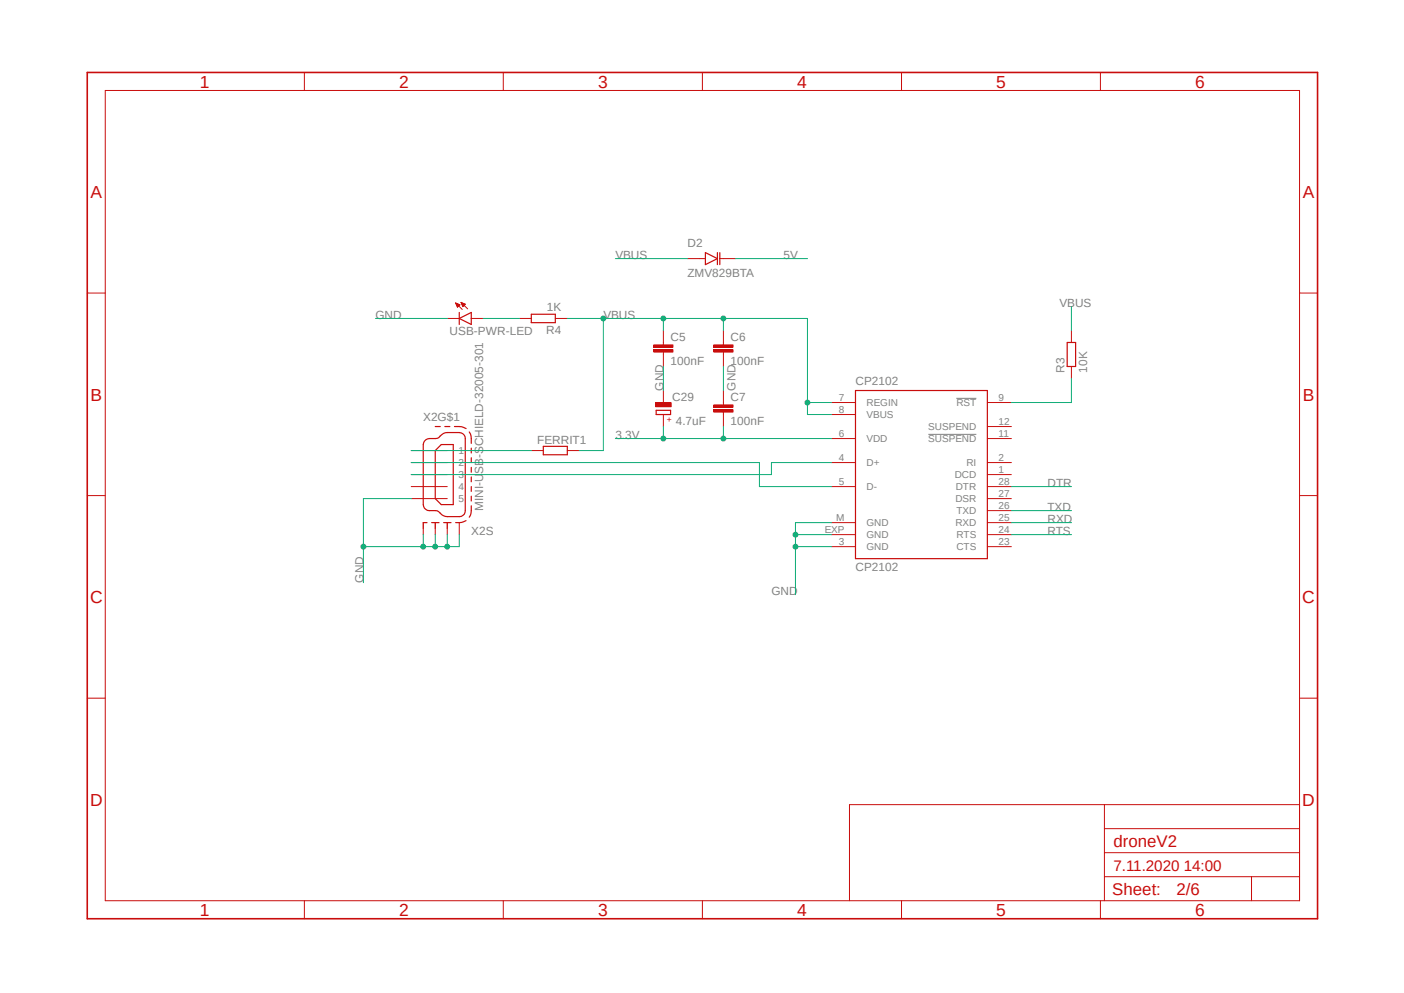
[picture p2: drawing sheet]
<svg xmlns="http://www.w3.org/2000/svg" width="297mm" height="210mm" viewBox="0 0 297 210" stroke-linecap="round" stroke-linejoin="round" font-family="sans-serif">
<path d="M17.9 15l261.2 179.9M279.1 15l-261.2 179.9" fill="none" stroke="#fff" stroke-width=".21"/>
<path d="M196.4 91.9h10.1M202.3 84.2h4.2" fill="none" stroke="#808080" stroke-width=".21"/>
<g fill="none" stroke="#c90d0c" stroke-width=".21">
<path d="M22.3 19.1h252.6v171.4h-252.6zM64.4 15.3v3.8M106.5 15.3v3.8M148.6 15.3v3.8M190.7 15.3v3.8M232.8 15.3v3.8M18.5 62h3.8M140.3 72.4v.5M140.3 74.5v.5M274.9 62h3.8M112.4 95.3h2.5M120 95.3h2.6"/>
<path d="M175.9 85.1h5.1M175.9 92.8h5.1M175.9 87.7h5.1M175.9 97.8h5.1M208.9 85.1h5.1M208.9 92.8h5.1M208.9 97.8h5.1M208.9 90.2h5.1M18.5 104.8h3.8M175.9 115.6h5.1M175.9 102.9h5.1M175.9 110.5h5.1"/>
<path d="M175.9 113.1h5.1M208.9 115.6h5.1M208.9 102.9h5.1M208.9 100.4h5.1M208.9 105.5h5.1M208.9 108h5.1M208.9 110.5h5.1M208.9 113.1h5.1M274.9 104.8h3.8M18.5 147.7h3.8M274.9 147.7h3.8M233.6 170.2v20.3"/>
<path d="M233.6 175.3h41.3M274.9 170.2h-95.2v20.3M64.4 190.5v3.8M106.5 190.5v3.8M148.6 190.5v3.8M190.7 190.5v3.8M232.8 190.5v3.8M233.6 185.4h41.3M233.6 180.3h41.3M264.8 185.4v5.1"/>
</g>
<path d="M18.5 15.3h260.2v179h-260.2z" fill="none" stroke="#c90d0c" stroke-width=".34"/>
<path d="M114.9 94.4h5.1v1.8h-5.1zM181 82.6h27.9v35.6h-27.9z" fill="none" stroke="#c90d0c" stroke-width=".25"/>
<path d="M138.3 74h4.1v.5h-4.1z" fill-rule="evenodd" fill="#c90d0c"/>
<path d="M138.3 74h4.1v.5h-4.1z" fill="none" stroke="#c90d0c" stroke-width=".21"/>
<path d="M138.3 72.9h4.1v.5h-4.1z" fill-rule="evenodd" fill="#c90d0c"/>
<path d="M138.3 72.9h4.1v.5h-4.1zM140.3 69.9v2.5M140.3 75v2.5M153 72.4v.5M153 74.5v.5" fill="none" stroke="#c90d0c" stroke-width=".21"/>
<path d="M151 74h4.1v.5h-4.1z" fill-rule="evenodd" fill="#c90d0c"/>
<path d="M151 74h4.1v.5h-4.1z" fill="none" stroke="#c90d0c" stroke-width=".21"/>
<path d="M151 72.9h4.1v.5h-4.1z" fill-rule="evenodd" fill="#c90d0c"/>
<path d="M151 72.9h4.1v.5h-4.1zM153 69.9v2.5M153 75v2.5M153 85.1v.5M153 87.2v.5" fill="none" stroke="#c90d0c" stroke-width=".21"/>
<path d="M151 86.7h4.1v.5h-4.1z" fill-rule="evenodd" fill="#c90d0c"/>
<path d="M151 86.7h4.1v.5h-4.1z" fill="none" stroke="#c90d0c" stroke-width=".21"/>
<path d="M151 85.6h4.1v.5h-4.1z" fill-rule="evenodd" fill="#c90d0c"/>
<path d="M151 85.6h4.1v.5h-4.1zM153 82.6v2.5M153 87.7v2.5" fill="none" stroke="#c90d0c" stroke-width=".21"/>
<path d="M138.8 86.8h3.1v.9h-3.1z" fill="none" stroke="#c90d0c" stroke-width=".25"/>
<path d="M138.7 85.2h3.3v.8h-3.3z" fill-rule="evenodd" fill="#c90d0c"/>
<g fill="none" stroke="#c90d0c" stroke-width=".21">
<path d="M145.4 54.7h3.8M152.3 54.7h3.3M94.6 67.4h2.6M96.4 64.1l1.4 1.3M96.4 64.1l.2 .1M96.4 64.1l.9 .4-.5 .5zM96.5 64.3h.3M96.5 64.3h.5M96.6 64.4h.6M96.6 64.5h.6M96.6 64.6h.6M96.7 64.7h.4"/>
<path d="M96.7 64.8h.3M96.7 64.9h.2M97.5 64l1.4 1.3M97.5 64l.9 .3M97.5 64l.4 .9 .5-.6M97.6 64h.1M97.6 64.1h.2M97.7 64.3h.6M97.7 64.2h.3M97.7 64.3h.7M97.7 64.4h.6M97.8 64.5h.5"/>
<path d="M97.8 64.6h.4M97.9 64.7h.2M97.9 64.8h.1M99.7 67.4h2.5M109.9 67.4h2.5M117.5 67.4h2.5M226.7 69.9v2.5M226.7 77.5v2.6M87 95.3h7.6M87 97.8h7.6M138.7 85.2h3.3v.8h-3.3zM140.3 82.6v2.5"/>
<path d="M140.3 87.7v2.5M87 100.4h7.6M87 102.9h7.6M87 105.5h7.6M89.5 110.5v2.6M92.1 110.5v2.6M94.6 110.5v2.6M97.2 110.5v2.6"/>
</g>
<g fill="none" stroke="#c90d0c" stroke-width=".25">
<path d="M149.2 53.4l2.6 1.3-2.6 1.3zM151.8 53.4v2.6M152.3 53.4v2.6M97.2 67.4l2.5-1.3v2.5zM97.2 66.1v2.5M112.4 66.5h5.1v1.7h-5.1zM225.8 72.4h1.7v5.1h-1.7zM89.8 93.3l.3-.3a3.9 3.9 0 0 1 2.4-.3l.6-.5a2.01 2.01 0 0 1 1.5-.7h2.6a1.27 1.27 0 0 1 1.2 1.3v15.2a1.19 1.19 0 0 1-1.2 1.3h-2.6a2.27 2.27 0 0 1-1.8-1.1 4.2 4.2 0 0 0-2.4-.3 1.31 1.31 0 0 1-.9-1.2v-12.7zM92.1 90.2h1M93.3 94h2.6v12.7h-2.6l-1.2-1.2v-10.2zM94.1 90.2h1.1M96.1 90.2a3.5 3.5 0 0 1 2.5 .4"/>
<path d="M99.3 91.4a3.3 3.3 0 0 1 .4 2.4M99.7 94.8v1M99.7 96.8v1M99.7 98.8v1.1M89.5 110.5h.8M91.3 110.5h1.6M93.9 110.5h1.5M98.6 110.1a3.2 3.2 0 0 1-2.2 .4M99.7 107a3.3 3.3 0 0 1-.4 2.4M99.7 100.9v1M99.7 102.9v1M99.7 104.9v1.1"/>
</g>
<path d="M168.3 113.1h7.6M175.9 110.5h-7.6v15.3" fill="none" stroke="#0dab76" stroke-width=".21"/>
<circle cx="168.3" cy="113.1" r=".51" fill="#0dab76"/>
<g fill="none" stroke="#0dab76" stroke-width=".21">
<path d="M168.3 115.6h7.6"/>
<circle cx="168.3" cy="113.1" r=".51"/>
</g>
<circle cx="168.3" cy="115.6" r=".51" fill="#0dab76"/>
<g fill="none" stroke="#0dab76" stroke-width=".21">
<path d="M140.3 77.5v5.1M153 77.5v5.1M87 105.5h-10.1v17.7M89.5 113.1v2.5h-12.6"/>
<circle cx="168.3" cy="115.6" r=".51"/>
</g>
<circle cx="76.9" cy="115.6" r=".51" fill="#0dab76"/>
<g fill="none" stroke="#0dab76" stroke-width=".21">
<path d="M97.2 113.1v2.5h-2.6"/>
<circle cx="76.9" cy="115.6" r=".51"/>
</g>
<circle cx="89.5" cy="115.6" r=".51" fill="#0dab76"/>
<g fill="none" stroke="#0dab76" stroke-width=".21">
<path d="M94.6 113.1v2.5h-5.1"/>
<circle cx="89.5" cy="115.6" r=".51"/>
</g>
<circle cx="94.6" cy="115.6" r=".51" fill="#0dab76"/>
<g fill="none" stroke="#0dab76" stroke-width=".21">
<path d="M92.1 113.1v2.5"/>
<circle cx="94.6" cy="115.6" r=".51"/>
</g>
<circle cx="92.1" cy="115.6" r=".51" fill="#0dab76"/>
<g fill="none" stroke="#0dab76" stroke-width=".21">
<path d="M79.4 67.4h15.2M130.2 92.8h45.7M153 90.2v2.6"/>
<circle cx="92.1" cy="115.6" r=".51"/>
</g>
<circle cx="153" cy="92.8" r=".51" fill="#0dab76"/>
<g fill="none" stroke="#0dab76" stroke-width=".21">
<path d="M140.3 90.2v2.6"/>
<circle cx="153" cy="92.8" r=".51"/>
</g>
<circle cx="140.3" cy="92.8" r=".51" fill="#0dab76"/>
<g fill="none" stroke="#0dab76" stroke-width=".21">
<path d="M153 69.9v-2.5h17.8v20.3h5.1M170.8 85.1h5.1M226.7 80.1v5h-12.7M214 102.9h12.7M214 113.1h12.7M214 110.5h12.7M214 108h12.7"/>
<circle cx="140.3" cy="92.8" r=".51"/>
</g>
<circle cx="170.8" cy="85.1" r=".51" fill="#0dab76"/>
<circle cx="170.8" cy="85.1" r=".51" fill="none" stroke="#0dab76" stroke-width=".21"/>
<circle cx="153" cy="67.4" r=".51" fill="#0dab76"/>
<g fill="none" stroke="#0dab76" stroke-width=".21">
<path d="M140.3 67.4v2.5M153 67.4h-25.4v27.9h-5"/>
<circle cx="153" cy="67.4" r=".51"/>
</g>
<circle cx="140.3" cy="67.4" r=".51" fill="#0dab76"/>
<g fill="none" stroke="#0dab76" stroke-width=".21">
<path d="M120 67.4h7.6"/>
<circle cx="140.3" cy="67.4" r=".51"/>
</g>
<circle cx="127.6" cy="67.4" r=".51" fill="#0dab76"/>
<g fill="none" stroke="#0dab76" stroke-width=".21">
<path d="M130.2 54.7h15.2M155.6 54.7h15.2M102.2 67.4h7.7M226.7 64.9v5M87 95.3h25.4M87 97.8h73.7v5.1h15.2M175.9 97.8h-12.7v2.6h-76.2"/>
<circle cx="127.6" cy="67.4" r=".51"/>
</g>
<g font-size="3.7" fill="#c90d0c">
<text x="42.3" y="18.5">1</text>
<text x="84.4" y="18.5">2</text>
<text x="126.5" y="18.5">3</text>
<text x="168.6" y="18.5">4</text>
<text x="210.7" y="18.5">5</text>
<text x="252.9" y="18.5">6</text>
<text x="19.1" y="41.9">A</text>
<text x="275.6" y="41.9">A</text>
<text x="19.1" y="84.7">B</text>
<text x="275.6" y="84.7">B</text>
<text x="19" y="127.5">C</text>
<text x="275.5" y="127.5">C</text>
<text x="19" y="170.4">D</text>
<text x="275.5" y="170.4">D</text>
<text x="42.3" y="193.7">1</text>
<text x="84.4" y="193.7">2</text>
<text x="126.5" y="193.7">3</text>
<text x="168.6" y="193.7">4</text>
<text x="210.7" y="193.7">5</text>
<text x="252.9" y="193.7">6</text>
</g>
<g font-size="3.6" fill="#c90d0c">
<text x="235.5" y="179.1">droneV2</text>
<text x="235.3" y="189.4">Sheet:</text>
<text x="248.9" y="189.2">2/6</text>
</g>
<text font-size="3.2" fill="#c90d0c" x="235.5" y="184.1">7.11.2020 14:00</text>
<g font-size="2.5" fill="#808080">
<text x="145.4" y="52.2">D2</text>
<text x="130.2" y="54.7">VBUS</text>
<text x="145.4" y="58.5">ZMV829BTA</text>
<text x="165.7" y="54.7">5V</text>
<text x="115.7" y="65.9">1K</text>
<text x="224.1" y="64.9">VBUS</text>
<text x="79.4" y="67.4">GND</text>
<text x="95.1" y="70.9">USB-PWR-LED</text>
<text x="115.5" y="70.7">R4</text>
<text x="127.6" y="67.4">VBUS</text>
<text x="141.9" y="77.1">100nF</text>
<text x="141.9" y="72.1">C5</text>
<text x="154.5" y="77.1">100nF</text>
<text x="154.5" y="72.1">C6</text>
<text x="140.3" y="82.6" transform="rotate(-90 140.3 82.6)">GND</text>
<text x="155.6" y="82.6" transform="rotate(-90 155.6 82.6)">GND</text>
<text x="181" y="81.3">CP2102</text>
<text x="225.2" y="78.8" transform="rotate(-90 225.2 78.8)">R3</text>
<text x="230" y="78.8" transform="rotate(-90 230 78.8)">10K</text>
<text x="89.5" y="88.9">X2G$1</text>
<text x="142.2" y="84.9">C29</text>
<text x="143" y="90">4.7uF</text>
<text x="154.6" y="89.8">100nF</text>
<text x="154.6" y="84.8">C7</text>
<text x="113.7" y="93.8">FERRIT1</text>
<text x="130.2" y="92.8">3.3V</text>
<text x="102.2" y="108" transform="rotate(-90 102.2 108)">MINI-USB-SCHIELD-32005-301</text>
<text x="221.6" y="102.9">DTR</text>
<text x="221.6" y="108">TXD</text>
<text x="99.7" y="113.1">X2S</text>
<text x="221.6" y="113.1">RTS</text>
<text x="221.6" y="110.5">RXD</text>
<text x="76.9" y="123.2" transform="rotate(-90 76.9 123.2)">GND</text>
<text x="163.2" y="125.8">GND</text>
<text x="181" y="120.7">CP2102</text>
</g>
<g font-size="2.1" fill="#808080">
<text x="177.5" y="84.8">7</text>
<text x="177.5" y="87.3">8</text>
<text x="183.3" y="85.9">REGIN</text>
<text x="183.3" y="88.4">VBUS</text>
<text x="202.3" y="85.9">RST</text>
<text x="211.2" y="84.8">9</text>
<text x="211.2" y="89.9">12</text>
<text x="177.5" y="92.4">6</text>
<text x="183.3" y="93.5">VDD</text>
<text x="196.4" y="91">SUSPEND</text>
<text x="196.4" y="93.5">SUSPEND</text>
<text x="211.2" y="92.4">11</text>
<text x="97" y="96.1">1</text>
<text x="97" y="98.6">2</text>
<text x="97" y="101.1">3</text>
<text x="177.5" y="97.5">4</text>
<text x="183.3" y="98.6">D+</text>
<text x="202" y="101.1">DCD</text>
<text x="204.4" y="98.6">RI</text>
<text x="211.2" y="97.5">2</text>
<text x="211.2" y="100">1</text>
<text x="97" y="103.7">4</text>
<text x="97" y="106.2">5</text>
<text x="177.5" y="102.6">5</text>
<text x="183.3" y="103.7">D-</text>
<text x="202.1" y="106.2">DSR</text>
<text x="202.2" y="103.7">DTR</text>
<text x="211.2" y="102.6">28</text>
<text x="211.2" y="105.1">27</text>
<text x="211.2" y="107.7">26</text>
<text x="174.5" y="112.7">EXP</text>
<text x="176.9" y="110.2">M</text>
<text x="183.3" y="113.8">GND</text>
<text x="183.3" y="111.3">GND</text>
<text x="202.1" y="111.3">RXD</text>
<text x="202.3" y="108.8">TXD</text>
<text x="202.4" y="113.8">RTS</text>
<text x="211.2" y="110.2">25</text>
<text x="211.2" y="112.7">24</text>
<text x="177.5" y="115.3">3</text>
<text x="183.3" y="116.4">GND</text>
<text x="202.3" y="116.4">CTS</text>
<text x="211.2" y="115.3">23</text>
</g>
<text font-size="1.8" fill="#c90d0c" x="142.2" y="89.2" transform="rotate(-90 142.2 89.2)">+</text>
</svg>
